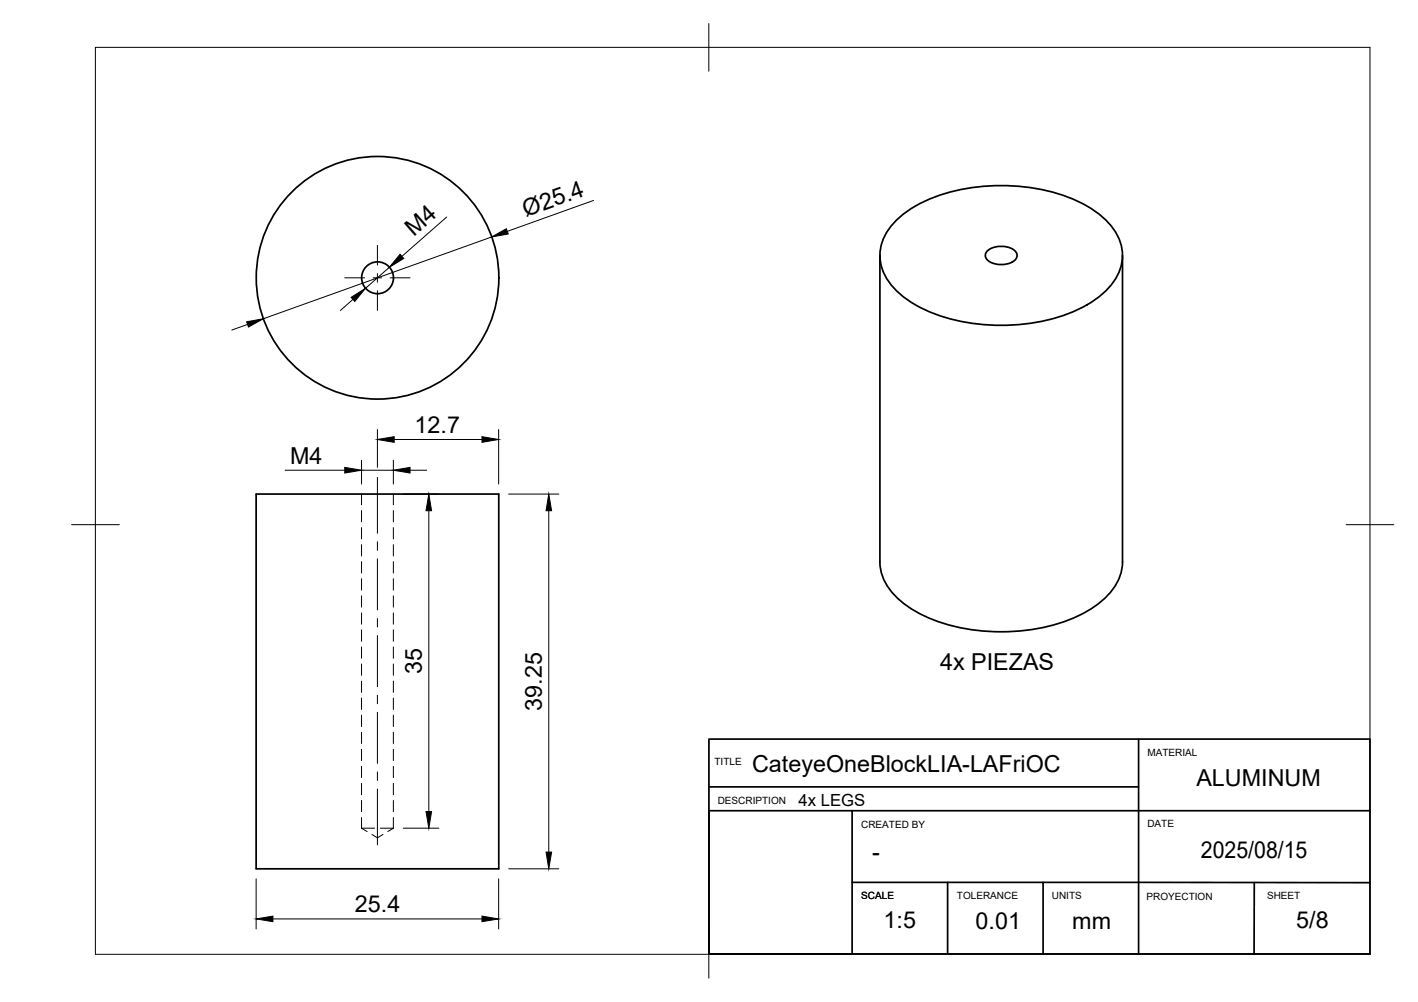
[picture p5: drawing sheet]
<svg xmlns="http://www.w3.org/2000/svg" width="297mm" height="210mm" viewBox="0 0 297 210" stroke-linecap="round" stroke-linejoin="round" font-family="sans-serif">
<!-- layer: Hidden -->
<g fill="none" stroke="#000" stroke-width=".21">
<path d="M75.7 103.5v2.3M75.7 106.9v2.4M75.7 110.5v2.4M75.7 114.1v2.4M75.7 117.7v2.4M82.4 103.5v2.3M82.4 106.9v2.4M82.4 110.5v2.4M82.4 114.1v2.4M82.4 117.7v2.4M75.7 121.2v2.4M75.7 124.8v2.4"/>
<path d="M75.7 128.4v2.4M75.7 131.9v2.4M75.7 135.5v2.4M75.7 139.1v2.4M82.4 121.2v2.4M82.4 124.8v2.4M82.4 128.4v2.4M82.4 131.9v2.4M82.4 135.5v2.4M82.4 139.1v2.4M75.7 142.7v2.3M75.7 146.2v2.4"/>
<path d="M75.7 149.8v2.4M75.7 153.4v2.4M75.7 157v2.3M82.4 142.7v2.3M82.4 146.2v2.4M82.4 149.8v2.4M82.4 153.4v2.4M82.4 157v2.3M75.7 173.5h2.8M75.7 173.5l1.2 .7M75.7 160.5v2.4M75.7 164.1v2.4"/>
<path d="M75.7 167.7v2.3M75.7 171.3v2.2M77.9 174.8l1.2 .7 1.1-.7M79.7 173.5h2.7M82.4 173.5l-1.2 .7M82.4 160.5v2.4M82.4 164.1v2.4M82.4 167.7v2.3M82.4 171.3v2.2"/>
</g>
<!-- layer: Visible -->
<g fill="none" stroke="#000" stroke-width=".36">
<path d="M184.3 53.5v64.2a11.8 11.8 0 0 0 6 9.4 35.9 35.9 0 0 0 21.7 5.2 32.5 32.5 0 0 0 18.5-6.1 11.3 11.3 0 0 0 4.6-8.5v-64.2M187.6 46.3a27.4 27.4 0 0 1 15-6.8 40.6 40.6 0 0 1 23.5 2.8 17 17 0 0 1 8.2 7.5 9.4 9.4 0 0 1-2.5 10.9 27.4 27.4 0 0 1-15 6.9 40.6 40.6 0 0 1-23.4-2.9 17 17 0 0 1-8.3-7.5 9.4 9.4 0 0 1 2.5-10.9zM206.9 52.5a4.6 4.6 0 0 1 6 .4 1.63 1.63 0 0 1-1.4 2.2 4.5 4.5 0 0 1-4.9-1 1.25 1.25 0 0 1 .3-1.6zM53.7 103.5h50.8v78.5h-50.8z"/>
<circle cx="79.1" cy="58.2" r="25.4"/>
<circle cx="79.1" cy="58.2" r="3.3"/>
</g>
<!-- layer: BORDER -->
<path d="M20 9.9h267v190h-267zM148.5 4.9v10M15 109.9h10M282 109.9h10M148.5 194.9v10" fill="none" stroke="#000" stroke-width=".21"/>
<!-- layer: TITLEBLOCK -->
<path d="M148.5 154.8h138.5v45h-138.5zM238.5 154.8v45M148.5 169.8h30v30h-30zM148.5 164.8h90M178.5 169.8h108.5M178.5 184.8l108.5 .1M198.5 184.8v15M218.5 184.8v15M262.7 184.9v15" fill="none" stroke="#000" stroke-width=".36"/>
<!-- layer: FD_Dimensions -->
<g fill="none" stroke="#000" stroke-width=".21">
<path d="M81.6 56l-5 4.4M93.6 45.5l-9.4 8.2M103 49.6l-47.8 17.2M124.3 42l-18 6.5M51.9 68l-3.3 1.1M73.9 62.7l-2.6 2.3M59.7 98.5h12.5M75.7 96.4v5M75.7 98.5h6.7M79.1 90v7.9M82.4 96.4v5M82.6 92.1h18.4"/>
<path d="M85.9 98.5h3.5M104.5 90v11.4M84.5 103.5h7.4M89.8 107v63M106.6 103.5h10.5M115 107v71.5M84.5 173.5h7.4M53.7 184.1v10.5M57.2 192.5h43.8M104.5 184.1v10.5M106.6 182h10.5"/>
</g>
<g fill="#000" stroke="#000" stroke-width=".21">
<path d="M83.8 53.3l.8 .8-3 1.9zM103 49.6l3.1-1.7 .4 1.1zM51.7 67.4l3.5-.6-3.2 1.7zM73.6 62.3l3-1.9-2.3 2.8zM72.2 97.9l3.5 .6-3.5 .6zM79.1 92.1l3.5-.6v1.2zM82.4 98.5l3.5-.6v1.2zM101 91.5l3.5 .6-3.5 .6zM89.8 103.5l.6 3.5h-1.2zM115 103.5l.5 3.5h-1.1zM89.2 170h1.2l-.6 3.5zM114.4 178.5h1.1l-.5 3.5z"/>
<path d="M53.7 192.5l3.5-.6v1.2zM101 191.9l3.5 .6-3.5 .6z"/>
</g>
<!-- layer: Smart Centers -->
<g fill="none" stroke="#000" stroke-width=".21">
<path d="M72.2 58.2h4.2M78.2 58.2h1.7M79.1 51.4v4.1M79.1 57.3v1.8M81.7 58.2h4.2M79.1 60.9v4.1M79.1 100v11.7M79.1 113.5v1.8M79.1 117.1v10.7M79.1 129.6v1.8M79.1 133.1v10.8M79.1 145.6v1.8"/>
<path d="M79.1 149.2v10.7M79.1 161.7v1.8M79.1 165.3v11.7"/>
</g>
<g font-size="4.9">
<text x="110.2" y="45.4" transform="rotate(-20 110.2 45.4)">Ø25.4</text>
<text x="86.7" y="49.6" transform="rotate(-41 86.7 49.6)">M4</text>
<text x="86.8" y="90.7">12.7</text>
<text x="60.8" y="97.1">M4</text>
<text x="88.4" y="141.2" transform="rotate(-90 88.4 141.2)">35</text>
<text x="196.9" y="140.3">4x PIEZAS</text>
<text x="113.5" y="148.9" transform="rotate(-90 113.5 148.9)">39.25</text>
<text x="157.5" y="161.7">CateyeOneBlockLIA-LAFriOC</text>
<text x="250.6" y="164.8">ALUMINUM</text>
<text x="251.6" y="179.7">2025/08/15</text>
<text x="182.7" y="180.1">-</text>
<text x="74.4" y="191">25.4</text>
<text x="185.1" y="194.4">1:5</text>
<text x="204.4" y="194.5">0.01</text>
<text x="224.6" y="194.6">mm</text>
<text x="271.5" y="194.5">5/8</text>
</g>
<text font-size="3.5" x="167.3" y="168.8">4x LEGS</text>
<g font-size="2.1">
<text x="149.7" y="160.2">TITLE</text>
<text x="240.3" y="158.3">MATERIAL</text>
<text x="150.3" y="168.4">DESCRIPTION</text>
<text x="180.4" y="173.4">CREATED BY</text>
<text x="240.3" y="173.3">DATE</text>
<text x="180.4" y="188.4">SCALE</text>
<text x="200.4" y="188.4">TOLERANCE</text>
<text x="220.3" y="188.4">UNITS</text>
<text x="240.2" y="188.5">PROYECTION</text>
<text x="265.4" y="188.4">SHEET</text>
</g>
</svg>
